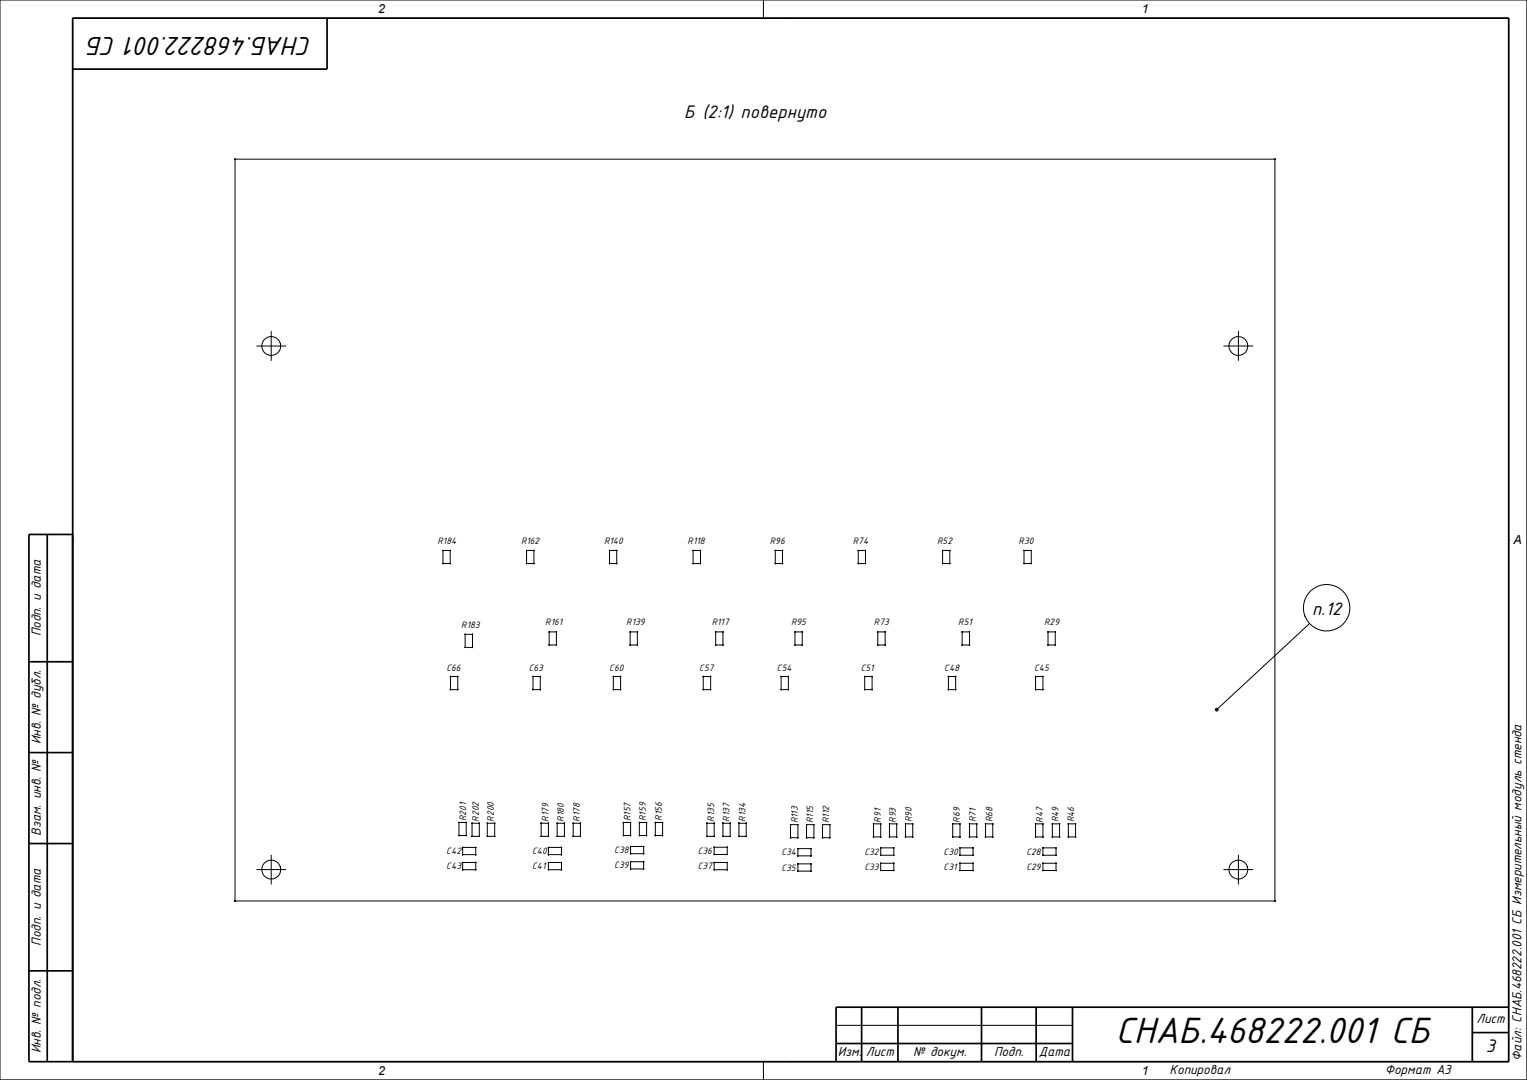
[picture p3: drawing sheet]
<svg xmlns="http://www.w3.org/2000/svg" width="420mm" height="297mm" viewBox="0 0 420 297" stroke-linecap="round" stroke-linejoin="round" font-family="sans-serif">
<g fill="none" stroke="#000" stroke-width=".28">
<path d="M0 0h419.9v297h-419.9zM20 5h395v287h-395zM210 0v5M217.5 5h.1M64.6 43.8h286v204h-286zM70.6 95.2h8M74.6 91.1v8M336.6 95.2h8M340.6 91.1v8M20 148.5h.1M121.8 155h.1M121.8 151.4h.1"/>
<path d="M121.8 151.4h2M121.8 151.4v3.6h2v-3.6M123.8 151.4h.1M123.8 155h.1M144.8 151.4h.1M144.8 155h.1M144.8 151.4h2.1M144.8 151.4v3.6h2.1v-3.6M146.9 151.4h.1M146.9 155h.1M167.6 155h.1M167.6 151.4h.1"/>
<path d="M167.6 151.4h2M167.6 151.4v3.6h2v-3.6M169.6 155h.1M169.6 151.4h.1M190.6 151.4h2.1M190.6 151.4v3.6h2.1v-3.6M190.6 155h.1M190.6 151.4h.1M192.7 155h.1M192.7 151.4h.1M213.2 155h.1M213.2 151.4h.1"/>
<path d="M213.2 151.4h2M213.2 151.4v3.6h2v-3.6M215.2 151.4h.1M215.2 155h.1M236.1 155h.1M236.1 151.4h.1M236.1 151.4h1.9M236.1 151.4v3.6h1.9v-3.6M238 155h.1M238 151.4h.1M259.2 155h.1M259.2 151.4h.1"/>
<path d="M259.2 151.4h2M259.2 151.4v3.6h2v-3.6M261.2 155h.1M261.2 151.4h.1M281.6 151.4h.1M281.6 155h.1M281.6 151.4v3.6h2v-3.6M281.6 151.4h2M283.6 151.4h.1M283.6 155h.1M415 148.5h.1M127.9 174.5h.1"/>
<path d="M127.9 178.1h.1M127.9 174.5h2.1v3.6h-2.1zM130 174.5h.1M130 178.1h.1M151 173.8h.1M151 177.4h.1M151 177.4v-3.6h2v3.6M151 177.4h2M153 173.8h.1M153 177.4h.1M173.3 177.4h.1M173.3 173.8h.1"/>
<path d="M173.3 177.4v-3.6h2v3.6M173.3 177.4h2M175.3 177.4h.1M175.3 173.8h.1M196.8 173.8h.1M196.8 177.4h.1M196.8 177.4v-3.6h2v3.6M196.8 177.4h2M198.8 173.8h.1M198.8 177.4h.1M218.7 177.4h.1M218.7 173.8h.1"/>
<path d="M218.7 177.4v-3.6h1.9v3.6M218.7 177.4h1.9M220.6 177.4h.1M220.6 173.8h.1M241.4 173.8h.1M241.4 177.4h.1M241.4 177.4v-3.6h2.1v3.6M241.4 177.4h2.1M243.5 173.8h.1M243.5 177.4h.1M264.6 177.4h.1M264.6 173.8h.1"/>
<path d="M264.6 177.4v-3.6h2.1v3.6M264.6 177.4h2.1M266.7 177.4h.1M266.7 173.8h.1M288.2 173.8h.1M288.2 177.4h.1M288.2 177.4v-3.6h2v3.6M288.2 177.4h2M290.2 173.8h.1M290.2 177.4h.1M360.2 171.5l-25.6 23.7M123.9 186.1h.1"/>
<path d="M123.9 189.7h.1M123.9 186.1h2M123.9 186.1v3.6h2v-3.6M125.9 186.1h.1M125.9 189.7h.1M146.6 186.1h.1M146.6 189.7h.1M146.6 186.1h2M146.6 186.1v3.6h2v-3.6M148.6 186.1h.1M148.6 189.7h.1M168.7 186.1h.1"/>
<path d="M168.7 189.7h.1M168.7 186.1h2M168.7 186.1v3.6h2v-3.6M170.7 186.1h.1M170.7 189.7h.1M193.4 186.1h.1M193.4 189.7h.1M193.4 186.1h2.1M193.4 186.1v3.6h2.1v-3.6M195.5 186.1h.1M195.5 189.7h.1M214.8 186.1h.1"/>
<path d="M214.8 189.7h.1M214.8 186.1h2M214.8 186.1v3.6h2v-3.6M216.8 186.1h.1M216.8 189.7h.1M237.8 186.1h.1M237.8 189.7h.1M237.8 186.1h2.1M237.8 186.1v3.6h2.1v-3.6M239.9 186.1h.1M239.9 189.7h.1M260.9 186.1h.1"/>
<path d="M260.9 189.7h.1M260.9 186.1h1.9M260.9 186.1v3.6h1.9v-3.6M262.8 186.1h.1M262.8 189.7h.1M284.8 186.1h.1M284.8 189.7h.1M284.8 186.1v3.6h2.1v-3.6M284.8 186.1h2.1M286.9 186.1h.1M286.9 189.7h.1M70.6 239.1h8"/>
<path d="M74.6 235.2v8M126.2 226.2h.1M126.2 229.8h.1M126.2 229.8h2M126.2 229.8v-3.6h2v3.6M127.3 233.1h.1M127.3 235.1h.1M127.3 239.2h.1M127.3 237.2h.1M127.3 233h3.6v2h-3.6zM127.3 239.2h3.6M127.3 237.2h3.6"/>
<path d="M127.3 237.2v2M128.2 226.2h.1M128.2 229.8h.1M129.8 226.4h.1M129.8 230h.1M129.8 226.4v3.6h2v-3.6M129.8 226.4h2M130.9 233.1h.1M130.9 235.1h.1M130.9 239.2h.1M130.9 237.2h.1M130.9 237.2v2"/>
<path d="M131.8 226.4h.1M131.8 230h.1M134 226.4h.1M134 230h.1M134 226.4v3.6h2.1v-3.6M134 226.4h2.1M136.1 226.4h.1M136.1 230h.1M148.8 226.4h.1M148.8 230h.1M148.8 226.4v3.6h2v-3.6M148.8 226.4h2"/>
<path d="M150.8 235.1h.1M150.8 233.1h.1M150.8 239.2h.1M150.8 237.2h.1M150.8 226.4h.1M150.8 230h.1M150.8 233h3.6v2h-3.6zM150.8 239.2h3.6M150.8 237.2h3.6M150.8 237.2v2M153.2 230h.1M153.2 226.4h.1"/>
<path d="M153.2 226.4v3.6h2v-3.6M153.2 226.4h2M154.4 235.1h.1M154.4 233.1h.1M154.4 239.2h.1M154.4 237.2h.1M154.4 237.2v2M155.2 230h.1M155.2 226.4h.1M157.6 230h.1M157.6 226.4h.1M157.6 226.4v3.6h2v-3.6"/>
<path d="M157.6 226.4h2M159.6 230h.1M159.6 226.4h.1M171.4 226.2h.1M171.4 229.8h.1M171.4 229.8v-3.6h2v3.6M171.4 229.8h2M173.4 234.8h.1M173.4 232.8h.1M173.4 239h.1M173.4 237h.1M173.4 226.2h.1"/>
<path d="M173.4 229.8h.1M173.4 232.8v2h3.6v-2M173.4 232.8h3.6M173.4 237h3.6v2h-3.6zM175.9 226.2h.1M175.9 229.8h.1M175.9 229.8h1.9M175.9 229.8v-3.6h1.9v3.6M177 234.8h.1M177 232.8h.1M177 239h.1M177 237h.1"/>
<path d="M177.8 226.2h.1M177.8 229.8h.1M180.3 229.8h.1M180.3 226.2h.1M180.3 229.8h1.9M180.3 229.8v-3.6h1.9v3.6M182.2 229.8h.1M182.2 226.2h.1M194.4 226.4h.1M194.4 230h.1M194.4 226.4v3.6h2v-3.6M194.4 226.4h2"/>
<path d="M196.4 235h.1M196.4 233h.1M196.4 237.2h.1M196.4 226.4h.1M196.4 230h.1M196.4 235h3.6M196.4 233h3.6M196.4 233v2M196.4 237.2v2M196.4 239.2h3.6M196.4 237.2h3.6M196.4 239.2h.1"/>
<path d="M198.8 226.4h.1M198.8 230h.1M198.8 226.4v3.6h2v-3.6M198.8 226.4h2M200 235h.1M200 233h.1M200 237.2h.1M200 233v2M200 237.2v2M200 239.2h.1M200.8 226.4h.1M200.8 230h.1"/>
<path d="M203.2 230h.1M203.2 226.4h.1M203.2 226.4v3.6h2v-3.6M203.2 226.4h2M205.2 230h.1M205.2 226.4h.1M217.4 226.8h.1M217.4 230.4h.1M217.4 226.8h2.1v3.6h-2.1zM219.5 235.4h.1M219.5 233.4h.1M219.5 239.6h.1"/>
<path d="M219.5 237.6h.1M219.5 226.8h.1M219.5 230.4h.1M219.5 233.4h3.6v2h-3.6zM219.5 237.6h3.6v2h-3.6zM221.8 226.8h.1M221.8 230.4h.1M221.8 226.8h2.1v3.6h-2.1zM223.1 235.4h.1M223.1 233.4h.1M223.1 239.6h.1M223.1 237.6h.1"/>
<path d="M223.9 226.8h.1M223.9 230.4h.1M226.2 230.4h.1M226.2 226.8h.1M226.2 226.8h2.1v3.6h-2.1zM228.3 230.4h.1M228.3 226.8h.1M240.2 226.7h.1M240.2 230.3h.1M240.2 226.6h2v3.6h-2zM242.2 235.2h.1M242.2 233.2h.1"/>
<path d="M242.2 239.4h.1M242.2 237.4h.1M242.2 226.7h.1M242.2 230.3h.1M242.2 235.2v-2h3.6v2M242.2 235.2h3.6M242.2 237.4h3.6M242.2 239.4h3.6M242.2 237.4v2M244.6 226.7h.1M244.6 230.3h.1M244.6 226.6h2v3.6h-2z"/>
<path d="M245.8 235.2h.1M245.8 233.2h.1M245.8 239.4h.1M245.8 237.4h.1M245.8 237.4v2M246.6 226.7h.1M246.6 230.3h.1M249 230.3h.1M249 226.7h.1M249 226.6h2v3.6h-2zM251 230.3h.1M251 226.7h.1"/>
<path d="M262 226.7h.1M262 230.3h.1M262 226.6h2v3.6h-2zM264 235.2h.1M264 233.2h.1M264 239.4h.1M264 237.4h.1M264 226.7h.1M264 230.3h.1M264 235.2v-2h3.6v2M264 235.2h3.6M264 237.4h3.6"/>
<path d="M264 239.4h3.6M264 237.4v2M266.7 226.7h.1M266.7 230.3h.1M266.7 226.6h1.9v3.6h-1.9zM267.6 235.2h.1M267.6 233.2h.1M267.6 239.4h.1M267.6 237.4h.1M267.6 237.4v2M268.6 226.7h.1M268.6 230.3h.1"/>
<path d="M271.1 230.3h.1M271.1 226.7h.1M271.1 226.6h1.9v3.6h-1.9zM273 230.3h.1M273 226.7h.1M284.8 226.7h.1M284.8 230.3h.1M284.8 226.6h2.1v3.6h-2.1zM286.9 233.2h.1M286.9 235.2h.1M286.9 237.4h.1M286.9 239.4h.1"/>
<path d="M286.9 226.7h.1M286.9 230.3h.1M286.9 235.2v-2h3.5v2M286.9 237.4v2M286.9 235.2h3.5M286.9 237.4h3.5M286.9 239.4h3.5M289.4 230.3h.1M289.4 226.7h.1M289.4 226.6h2v3.6h-2zM290.4 233.2h.1M290.4 235.2h.1"/>
<path d="M290.4 237.4h.1M290.4 239.4h.1M290.4 237.4v2M291.4 230.3h.1M291.4 226.7h.1M293.8 226.7h.1M293.8 230.3h.1M293.8 226.6h2v3.6h-2zM295.8 226.7h.1M295.8 230.3h.1M336.6 239.1h8M340.6 235.2v8"/>
<path d="M405 277v15M210 292v5M217.5 292h.1M230 282h65"/>
<circle cx="64.6" cy="43.8" r=".1"/>
<circle cx="350.6" cy="43.8" r=".11"/>
<circle cx="74.6" cy="95.2" r="2.61"/>
<circle cx="340.6" cy="95.2" r="2.6"/>
<circle cx="364.9" cy="167.2" r="6.4"/>
<circle cx="74.6" cy="239.1" r="2.61"/>
<circle cx="340.6" cy="239.1" r="2.6"/>
<circle cx="64.6" cy="247.8" r=".12"/>
<circle cx="350.6" cy="247.8" r=".11"/>
</g>
<g fill="none" stroke="#000" stroke-width=".47">
<path d="M90 5v14h-70M13 147v145M20 147h-12v145h407v-287h-395v287M8 182h12M8 207h12M8 232h12M8 267h12M237 277v15M247 277v15M270 277v15M285 277v15M295 277v15"/>
<path d="M405 277v15M415 277h-185v15M230 287h65M405 284h10"/>
</g>
<circle cx="334.7" cy="195.1" r=".37" fill="#000" stroke="#000" stroke-width=".28"/>
<text font-size="10.8" x="306.8" y="286.9">СНАБ.468222.001 СБ</text>
<text font-size="7.7" x="85.8" y="10.2" transform="rotate(-180 85.8 10.2)">СНАБ.468222.001 СБ</text>
<g font-size="5.4">
<text x="188.2" y="32.5">Б (2:1) повернуто</text>
<text x="360.9" y="169">п.12</text>
<text x="408.7" y="289.2">3</text>
</g>
<g font-size="3.9">
<text x="11.3" y="175" transform="rotate(-90 11.3 175)">Подп. и дата</text>
<text x="11.3" y="204.7" transform="rotate(-90 11.3 204.7)">Инв. № дубл.</text>
<text x="11.3" y="229.9" transform="rotate(-90 11.3 229.9)">Взам. инв. №</text>
<text x="11.3" y="260.1" transform="rotate(-90 11.3 260.1)">Подп. и дата</text>
<text x="406.1" y="281.3">Лист</text>
<text x="11.3" y="289.7" transform="rotate(-90 11.3 289.7)">Инв. № подл.</text>
<text x="230.4" y="290.3">Изм.</text>
<text x="238.1" y="290.3">Лист</text>
<text x="251.2" y="290.3">№ докум.</text>
<text x="273.4" y="290.3">Подп.</text>
<text x="285.7" y="290.3">Дата</text>
<text x="418.5" y="291.7" transform="rotate(-90 418.5 291.7)">Файл: СНАБ.468222.001 СБ Измерительный модуль стенда</text>
<text x="321.7" y="295.4">Копировал</text>
<text x="380.9" y="295.4">Формат А3</text>
</g>
<g font-size="3.4">
<text x="104" y="3.6">2</text>
<text x="314" y="3.6">1</text>
<text x="416.3" y="149.6">A</text>
<text x="104" y="295.6">2</text>
<text x="314" y="295.6">1</text>
</g>
<g font-size="2.8">
<text x="120.4" y="149.6">R184</text>
<text x="143.3" y="149.6">R162</text>
<text x="166.2" y="149.6">R140</text>
<text x="189.1" y="149.6">R118</text>
<text x="211.8" y="149.6">R96</text>
<text x="234.6" y="149.6">R74</text>
<text x="257.8" y="149.6">R52</text>
<text x="280.2" y="149.6">R30</text>
<text x="126.9" y="172.6">R183</text>
<text x="150" y="172">R161</text>
<text x="172.3" y="172">R139</text>
<text x="195.8" y="172">R117</text>
<text x="217.6" y="172">R95</text>
<text x="240.4" y="172">R73</text>
<text x="263.6" y="172">R51</text>
<text x="287.2" y="172">R29</text>
<text x="122.8" y="184.4">C66</text>
<text x="145.5" y="184.4">C63</text>
<text x="167.6" y="184.4">C60</text>
<text x="192.3" y="184.4">C57</text>
<text x="213.7" y="184.4">C54</text>
<text x="236.7" y="184.4">C51</text>
<text x="259.7" y="184.4">C48</text>
<text x="284.4" y="184.4">C45</text>
<text x="128.2" y="225.8" transform="rotate(-90 128.2 225.8)">R201</text>
<text x="131.7" y="226" transform="rotate(-90 131.7 226)">R202</text>
<text x="135.8" y="226" transform="rotate(-90 135.8 226)">R200</text>
<text x="150.8" y="226" transform="rotate(-90 150.8 226)">R179</text>
<text x="155.1" y="226" transform="rotate(-90 155.1 226)">R180</text>
<text x="159.5" y="226" transform="rotate(-90 159.5 226)">R178</text>
<text x="173.4" y="225.8" transform="rotate(-90 173.4 225.8)">R157</text>
<text x="177.6" y="225.8" transform="rotate(-90 177.6 225.8)">R159</text>
<text x="182" y="225.7" transform="rotate(-90 182 225.7)">R156</text>
<text x="196.4" y="226" transform="rotate(-90 196.4 226)">R135</text>
<text x="200.6" y="225.9" transform="rotate(-90 200.6 225.9)">R137</text>
<text x="205" y="225.9" transform="rotate(-90 205 225.9)">R134</text>
<text x="219.4" y="226.4" transform="rotate(-90 219.4 226.4)">R113</text>
<text x="223.6" y="226.4" transform="rotate(-90 223.6 226.4)">R115</text>
<text x="228" y="226.4" transform="rotate(-90 228 226.4)">R112</text>
<text x="242.2" y="226.2" transform="rotate(-90 242.2 226.2)">R91</text>
<text x="246.4" y="226.3" transform="rotate(-90 246.4 226.3)">R93</text>
<text x="250.8" y="226.1" transform="rotate(-90 250.8 226.1)">R90</text>
<text x="264" y="226.2" transform="rotate(-90 264 226.2)">R69</text>
<text x="268.4" y="226.1" transform="rotate(-90 268.4 226.1)">R71</text>
<text x="273" y="226.2" transform="rotate(-90 273 226.2)">R68</text>
<text x="286.8" y="226.2" transform="rotate(-90 286.8 226.2)">R47</text>
<text x="291.2" y="226.1" transform="rotate(-90 291.2 226.1)">R49</text>
<text x="295.5" y="226.2" transform="rotate(-90 295.5 226.2)">R46</text>
<text x="122.7" y="239">C43</text>
<text x="122.7" y="234.9">C42</text>
<text x="146.3" y="239">C41</text>
<text x="146.3" y="234.9">C40</text>
<text x="169" y="238.8">C39</text>
<text x="169" y="234.6">C38</text>
<text x="191.9" y="234.8">C36</text>
<text x="191.9" y="239">C37</text>
<text x="214.9" y="235.2">C34</text>
<text x="214.9" y="239.4">C35</text>
<text x="237.7" y="235">C32</text>
<text x="237.7" y="239.2">C33</text>
<text x="259.5" y="235">C30</text>
<text x="259.5" y="239.2">C31</text>
<text x="282.3" y="235">C28</text>
<text x="282.3" y="239.2">C29</text>
</g>
</svg>
